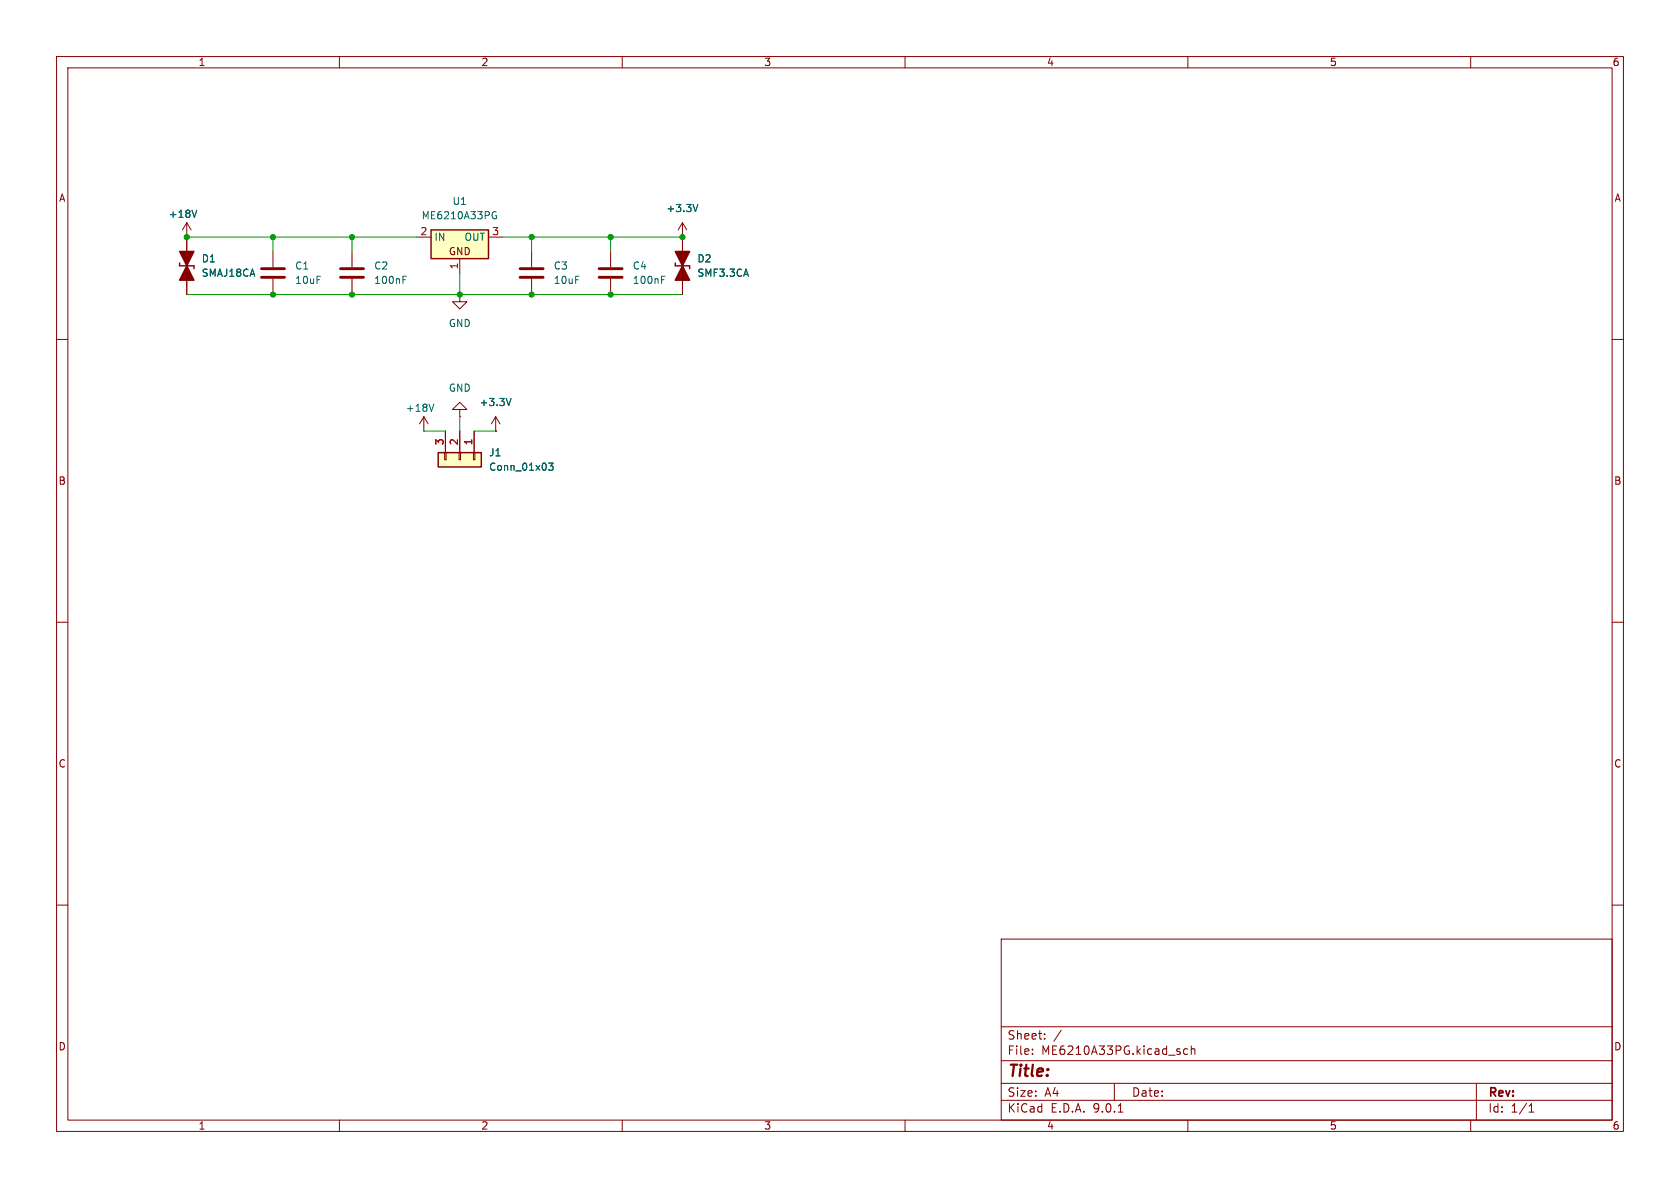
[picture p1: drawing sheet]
(kicad_sch
 (version 20250114)
 (generator "eeschema")
 (generator_version "9.0")
 (paper "A4")
 (lib_symbols
  (symbol "Connector_Generic:Conn_01x03"
   (pin_names
    (offset 1.016) (hide yes)) (exclude_from_sim no) (in_bom yes) (on_board yes)
   (property "Reference" "J" (at 0 5.08 0) (effects (font (size 1.27 1.27))))
   (property "Value" "Conn_01x03" (at 0 -5.08 0) (effects (font (size 1.27 1.27))))
   (property "Footprint" "" (at 0 0 0) (effects (font (size 1.27 1.27)) (hide yes)))
   (property "Datasheet" "~" (at 0 0 0) (effects (font (size 1.27 1.27)) (hide yes)))
   (property "Description" "Generic connector, single row, 01x03, script generated (kicad-library-utils/schlib/autogen/connector/)" (at 0 0 0) (effects (font (size 1.27 1.27)) (hide yes)))
   (symbol "Conn_01x03_1_1"
    (rectangle (start -1.27 3.81) (end 1.27 -3.81) (stroke (width 0.254) (type default)) (fill (type background)))
    (rectangle (start -1.27 2.667) (end 0 2.413) (stroke (width 0.1524) (type default)) (fill (type none)))
    (rectangle (start -1.27 0.127) (end 0 -0.127) (stroke (width 0.1524) (type default)) (fill (type none)))
    (rectangle (start -1.27 -2.413) (end 0 -2.667) (stroke (width 0.1524) (type default)) (fill (type none)))
    (pin passive line (at -5.08 2.54 0) (length 3.81) (name "Pin_1" (effects (font (size 1.27 1.27)))) (number "1" (effects (font (size 1.27 1.27)))))
    (pin passive line (at -5.08 0 0) (length 3.81) (name "Pin_2" (effects (font (size 1.27 1.27)))) (number "2" (effects (font (size 1.27 1.27)))))
    (pin passive line (at -5.08 -2.54 0) (length 3.81) (name "Pin_3" (effects (font (size 1.27 1.27)))) (number "3" (effects (font (size 1.27 1.27))))))
   (embedded_fonts no))
  (symbol "Library:ME6210A33PG" (exclude_from_sim no) (in_bom yes) (on_board yes)
   (property "Reference" "U" (at 0 6.35 0) (effects (font (size 1.27 1.27))))
   (property "Value" "ME6210A33PG" (at 0 3.81 0) (effects (font (size 1.27 1.27))))
   (property "Footprint" "PCM_Package_TO_SOT_SMD_AKL:SOT-89-3_BigPads" (at 0 0 0) (effects (font (size 1.27 1.27)) (hide yes)))
   (property "Datasheet" "https://www.jlc-smt.com/lcsc/detail?componentCode=C85233" (at 0 0 0) (effects (font (size 1.27 1.27)) (hide yes)))
   (property "Description" "Generic 3-terminal voltage regulator, Alternate KiCad Library" (at 0 -2.54 0) (effects (font (size 1.27 1.27)) (hide yes)))
   (symbol "ME6210A33PG_0_0"
    (rectangle (start -5.08 1.27) (end 5.08 -3.81) (stroke (width 0.254) (type default)) (fill (type background)))
    (text "GND" (at 0 -2.54 0) (effects (font (size 1.27 1.27)))))
   (symbol "ME6210A33PG_1_1"
    (pin power_in line (at -7.62 0 0) (length 2.54) (name "IN" (effects (font (size 1.27 1.27)))) (number "2" (effects (font (size 1.27 1.27)))))
    (pin power_in line (at 0 -6.35 90) (length 2.54) (name "~" (effects (font (size 1.27 1.27)))) (number "1" (effects (font (size 1.27 1.27)))))
    (pin power_out line (at 7.62 0 180) (length 2.54) (name "OUT" (effects (font (size 1.27 1.27)))) (number "3" (effects (font (size 1.27 1.27))))))
   (embedded_fonts no))
  (symbol "Library:SMF3.3CA"
   (pin_numbers (hide yes))
   (pin_names
    (offset 1.016) (hide yes)) (exclude_from_sim no) (in_bom yes) (on_board yes)
   (property "Reference" "D" (at 0 5.08 0) (effects (font (size 1.27 1.27))))
   (property "Value" "SMF3.3CA" (at 0 2.54 0) (effects (font (size 1.27 1.27))))
   (property "Footprint" "PCM_Diode_SMD_AKL:D_SOD-123F" (at 0 0 0) (effects (font (size 1.27 1.27)) (hide yes)))
   (property "Datasheet" "https://item.szlcsc.com/48682096.html?fromZone=s_s__%2522SMF3.3CA%2522&spm=sc.gb.xh1.zy.n___sc.it.hd.ss&lcsc_vid=RVRcUVYDElFdXlJeRAALAwJQTwNeBgZeQ1QMUwJSRlQxVlNSQVZWVV1VR1lXVTtW" (at 0 0 0) (effects (font (size 1.27 1.27)) (hide yes)))
   (property "Description" "SOD-123F Bidirectional TVS Diode, 5V, 200W, Alternate KiCAD Library" (at 0 0 0) (effects (font (size 1.27 1.27)) (hide yes)))
   (symbol "SMF3.3CA_0_1"
    (polyline (pts (xy 0 1.27) (xy 0 -1.27)) (stroke (width 0.254) (type default)) (fill (type none)))
    (polyline (pts (xy 0 1.27) (xy 0.508 1.27)) (stroke (width 0.254) (type default)) (fill (type none)))
    (polyline (pts (xy 0 0) (xy -2.54 1.27) (xy -2.54 -1.27) (xy 0 0)) (stroke (width 0.254) (type default)) (fill (type outline)))
    (polyline (pts (xy 0 -1.27) (xy -0.508 -1.27)) (stroke (width 0.254) (type default)) (fill (type none)))
    (polyline (pts (xy 1.27 0) (xy -1.27 0)) (stroke (width 0) (type default)) (fill (type none)))
    (polyline (pts (xy 2.54 1.27) (xy 2.54 -1.27) (xy 0 0) (xy 2.54 1.27)) (stroke (width 0.254) (type default)) (fill (type outline))))
   (symbol "SMF3.3CA_0_2"
    (polyline (pts (xy -3.81 -3.81) (xy 3.81 3.81)) (stroke (width 0) (type default)) (fill (type none)))
    (polyline (pts (xy -1.778 -1.778) (xy -2.667 -0.889) (xy 0 0) (xy -0.889 -2.667) (xy -1.778 -1.778)) (stroke (width 0.254) (type default)) (fill (type outline)))
    (polyline (pts (xy -0.889 0.889) (xy -1.27 0.508)) (stroke (width 0.254) (type default)) (fill (type none)))
    (polyline (pts (xy -0.889 0.889) (xy 0.889 -0.889)) (stroke (width 0.254) (type default)) (fill (type none)))
    (polyline (pts (xy 0.889 -0.889) (xy 1.27 -0.508)) (stroke (width 0.254) (type default)) (fill (type none)))
    (polyline (pts (xy 1.778 1.778) (xy 2.667 0.889) (xy 0 0) (xy 0.889 2.667) (xy 1.778 1.778)) (stroke (width 0.254) (type default)) (fill (type outline))))
   (symbol "SMF3.3CA_1_1"
    (pin passive line (at -5.08 0 0) (length 2.54) (name "K" (effects (font (size 1.27 1.27)))) (number "1" (effects (font (size 1.27 1.27)))))
    (pin passive line (at 5.08 0 180) (length 2.54) (name "A" (effects (font (size 1.27 1.27)))) (number "2" (effects (font (size 1.27 1.27))))))
   (symbol "SMF3.3CA_1_2"
    (pin passive line (at -3.81 -3.81 0) (length 0) (name "A" (effects (font (size 1.27 1.27)))) (number "2" (effects (font (size 1.27 1.27)))))
    (pin passive line (at 3.81 3.81 180) (length 0) (name "K" (effects (font (size 1.27 1.27)))) (number "1" (effects (font (size 1.27 1.27))))))
   (embedded_fonts no))
  (symbol "PCM_Capacitor_US_AKL:C_1206"
   (pin_numbers (hide yes))
   (pin_names
    (offset 0.254)) (exclude_from_sim no) (in_bom yes) (on_board yes)
   (property "Reference" "C" (at 0.635 2.54 0) (effects (font (size 1.27 1.27)) (justify left)))
   (property "Value" "C_1206" (at 0.635 -2.54 0) (effects (font (size 1.27 1.27)) (justify left)))
   (property "Footprint" "PCM_Capacitor_SMD_AKL:C_1206_3216Metric" (at 0.9652 -3.81 0) (effects (font (size 1.27 1.27)) (hide yes)))
   (property "Datasheet" "~" (at 0 0 0) (effects (font (size 1.27 1.27)) (hide yes)))
   (property "Description" "SMD 1206 MLCC capacitor, Alternate KiCad Library" (at 0 0 0) (effects (font (size 1.27 1.27)) (hide yes)))
   (symbol "C_1206_0_1"
    (polyline (pts (xy -2.032 0.762) (xy 2.032 0.762)) (stroke (width 0.508) (type default)) (fill (type none)))
    (polyline (pts (xy -2.032 -0.762) (xy 2.032 -0.762)) (stroke (width 0.508) (type default)) (fill (type none))))
   (symbol "C_1206_0_2"
    (polyline (pts (xy -2.54 -2.54) (xy -0.381 -0.381)) (stroke (width 0) (type default)) (fill (type none)))
    (polyline (pts (xy -0.508 -0.508) (xy -1.651 0.635)) (stroke (width 0.508) (type default)) (fill (type none)))
    (polyline (pts (xy -0.508 -0.508) (xy 0.635 -1.651)) (stroke (width 0.508) (type default)) (fill (type none)))
    (polyline (pts (xy 0.381 0.381) (xy 2.54 2.54)) (stroke (width 0) (type default)) (fill (type none)))
    (polyline (pts (xy 0.508 0.508) (xy -0.635 1.651)) (stroke (width 0.508) (type default)) (fill (type none)))
    (polyline (pts (xy 0.508 0.508) (xy 1.651 -0.635)) (stroke (width 0.508) (type default)) (fill (type none))))
   (symbol "C_1206_1_1"
    (pin passive line (at 0 3.81 270) (length 2.794) (name "~" (effects (font (size 1.27 1.27)))) (number "1" (effects (font (size 1.27 1.27)))))
    (pin passive line (at 0 -3.81 90) (length 2.794) (name "~" (effects (font (size 1.27 1.27)))) (number "2" (effects (font (size 1.27 1.27))))))
   (symbol "C_1206_1_2"
    (pin passive line (at -2.54 -2.54 90) (length 0) (name "~" (effects (font (size 1.27 1.27)))) (number "2" (effects (font (size 1.27 1.27)))))
    (pin passive line (at 2.54 2.54 270) (length 0) (name "~" (effects (font (size 1.27 1.27)))) (number "1" (effects (font (size 1.27 1.27))))))
   (embedded_fonts no))
  (symbol "PCM_Diode_TVS_AKL:SMAJ18CA"
   (pin_numbers (hide yes))
   (pin_names
    (offset 1.016) (hide yes)) (exclude_from_sim no) (in_bom yes) (on_board yes)
   (property "Reference" "D" (at 0 5.08 0) (effects (font (size 1.27 1.27))))
   (property "Value" "SMAJ18CA" (at 0 2.54 0) (effects (font (size 1.27 1.27))))
   (property "Footprint" "PCM_Diode_SMD_AKL:D_SMA_TVS" (at 0 0 0) (effects (font (size 1.27 1.27)) (hide yes)))
   (property "Datasheet" "https://www.tme.eu/Document/dbc72d81c249fe51b6ab42300e8e06d0/SMAJ_ser.pdf" (at 0 0 0) (effects (font (size 1.27 1.27)) (hide yes)))
   (property "Description" "SMA Bidirectional TVS Diode, 18V, 400W, Alternate KiCAD Library" (at 0 0 0) (effects (font (size 1.27 1.27)) (hide yes)))
   (symbol "SMAJ18CA_0_1"
    (polyline (pts (xy 0 1.27) (xy 0 -1.27)) (stroke (width 0.254) (type default)) (fill (type none)))
    (polyline (pts (xy 0 1.27) (xy 0.508 1.27)) (stroke (width 0.254) (type default)) (fill (type none)))
    (polyline (pts (xy 0 0) (xy -2.54 1.27) (xy -2.54 -1.27) (xy 0 0)) (stroke (width 0.254) (type default)) (fill (type outline)))
    (polyline (pts (xy 0 -1.27) (xy -0.508 -1.27)) (stroke (width 0.254) (type default)) (fill (type none)))
    (polyline (pts (xy 1.27 0) (xy -1.27 0)) (stroke (width 0) (type default)) (fill (type none)))
    (polyline (pts (xy 2.54 1.27) (xy 2.54 -1.27) (xy 0 0) (xy 2.54 1.27)) (stroke (width 0.254) (type default)) (fill (type outline))))
   (symbol "SMAJ18CA_0_2"
    (polyline (pts (xy -3.81 -3.81) (xy 3.81 3.81)) (stroke (width 0) (type default)) (fill (type none)))
    (polyline (pts (xy -1.778 -1.778) (xy -2.667 -0.889) (xy 0 0) (xy -0.889 -2.667) (xy -1.778 -1.778)) (stroke (width 0.254) (type default)) (fill (type outline)))
    (polyline (pts (xy -0.889 0.889) (xy -1.27 0.508)) (stroke (width 0.254) (type default)) (fill (type none)))
    (polyline (pts (xy -0.889 0.889) (xy 0.889 -0.889)) (stroke (width 0.254) (type default)) (fill (type none)))
    (polyline (pts (xy 0.889 -0.889) (xy 1.27 -0.508)) (stroke (width 0.254) (type default)) (fill (type none)))
    (polyline (pts (xy 1.778 1.778) (xy 2.667 0.889) (xy 0 0) (xy 0.889 2.667) (xy 1.778 1.778)) (stroke (width 0.254) (type default)) (fill (type outline))))
   (symbol "SMAJ18CA_1_1"
    (pin passive line (at -5.08 0 0) (length 2.54) (name "K" (effects (font (size 1.27 1.27)))) (number "1" (effects (font (size 1.27 1.27)))))
    (pin passive line (at 5.08 0 180) (length 2.54) (name "A" (effects (font (size 1.27 1.27)))) (number "2" (effects (font (size 1.27 1.27))))))
   (symbol "SMAJ18CA_1_2"
    (pin passive line (at -3.81 -3.81 0) (length 0) (name "A" (effects (font (size 1.27 1.27)))) (number "2" (effects (font (size 1.27 1.27)))))
    (pin passive line (at 3.81 3.81 180) (length 0) (name "K" (effects (font (size 1.27 1.27)))) (number "1" (effects (font (size 1.27 1.27))))))
   (embedded_fonts no))
  (symbol "power:+3.3V"
   (power)
   (pin_numbers (hide yes))
   (pin_names
    (offset 0) (hide yes)) (exclude_from_sim no) (in_bom yes) (on_board yes)
   (property "Reference" "#PWR" (at 0 -3.81 0) (effects (font (size 1.27 1.27)) (hide yes)))
   (property "Value" "+3.3V" (at 0 3.556 0) (effects (font (size 1.27 1.27))))
   (property "Footprint" "" (at 0 0 0) (effects (font (size 1.27 1.27)) (hide yes)))
   (property "Datasheet" "" (at 0 0 0) (effects (font (size 1.27 1.27)) (hide yes)))
   (property "Description" "Power symbol creates a global label with name \"+3.3V\"" (at 0 0 0) (effects (font (size 1.27 1.27)) (hide yes)))
   (symbol "+3.3V_0_1"
    (polyline (pts (xy -0.762 1.27) (xy 0 2.54)) (stroke (width 0) (type default)) (fill (type none)))
    (polyline (pts (xy 0 2.54) (xy 0.762 1.27)) (stroke (width 0) (type default)) (fill (type none)))
    (polyline (pts (xy 0 0) (xy 0 2.54)) (stroke (width 0) (type default)) (fill (type none))))
   (symbol "+3.3V_1_1"
    (pin power_in line (at 0 0 90) (length 0) (name "~" (effects (font (size 1.27 1.27)))) (number "1" (effects (font (size 1.27 1.27))))))
   (embedded_fonts no))
  (symbol "power:+6V"
   (power)
   (pin_numbers (hide yes))
   (pin_names
    (offset 0) (hide yes)) (exclude_from_sim no) (in_bom yes) (on_board yes)
   (property "Reference" "#PWR" (at 0 -3.81 0) (effects (font (size 1.27 1.27)) (hide yes)))
   (property "Value" "+6V" (at 0 3.556 0) (effects (font (size 1.27 1.27))))
   (property "Footprint" "" (at 0 0 0) (effects (font (size 1.27 1.27)) (hide yes)))
   (property "Datasheet" "" (at 0 0 0) (effects (font (size 1.27 1.27)) (hide yes)))
   (property "Description" "Power symbol creates a global label with name \"+6V\"" (at 0 0 0) (effects (font (size 1.27 1.27)) (hide yes)))
   (symbol "+6V_0_1"
    (polyline (pts (xy -0.762 1.27) (xy 0 2.54)) (stroke (width 0) (type default)) (fill (type none)))
    (polyline (pts (xy 0 2.54) (xy 0.762 1.27)) (stroke (width 0) (type default)) (fill (type none)))
    (polyline (pts (xy 0 0) (xy 0 2.54)) (stroke (width 0) (type default)) (fill (type none))))
   (symbol "+6V_1_1"
    (pin power_in line (at 0 0 90) (length 0) (name "~" (effects (font (size 1.27 1.27)))) (number "1" (effects (font (size 1.27 1.27))))))
   (embedded_fonts no))
  (symbol "power:GND"
   (power)
   (pin_numbers (hide yes))
   (pin_names
    (offset 0) (hide yes)) (exclude_from_sim no) (in_bom yes) (on_board yes)
   (property "Reference" "#PWR" (at 0 -6.35 0) (effects (font (size 1.27 1.27)) (hide yes)))
   (property "Value" "GND" (at 0 -3.81 0) (effects (font (size 1.27 1.27))))
   (property "Footprint" "" (at 0 0 0) (effects (font (size 1.27 1.27)) (hide yes)))
   (property "Datasheet" "" (at 0 0 0) (effects (font (size 1.27 1.27)) (hide yes)))
   (property "Description" "Power symbol creates a global label with name \"GND\" , ground" (at 0 0 0) (effects (font (size 1.27 1.27)) (hide yes)))
   (symbol "GND_0_1"
    (polyline (pts (xy 0 0) (xy 0 -1.27) (xy 1.27 -1.27) (xy 0 -2.54) (xy -1.27 -1.27) (xy 0 -1.27)) (stroke (width 0) (type default)) (fill (type none))))
   (symbol "GND_1_1"
    (pin power_in line (at 0 0 270) (length 0) (name "~" (effects (font (size 1.27 1.27)))) (number "1" (effects (font (size 1.27 1.27))))))
   (embedded_fonts no)))
 (junction
  (at 81.28 52.07)
  (diameter 0)
  (color 0 0 0 0))
 (junction
  (at 107.95 52.07)
  (diameter 0)
  (color 0 0 0 0))
 (junction
  (at 107.95 41.91)
  (diameter 0)
  (color 0 0 0 0))
 (junction
  (at 48.26 52.07)
  (diameter 0)
  (color 0 0 0 0))
 (junction
  (at 93.98 41.91)
  (diameter 0)
  (color 0 0 0 0))
 (junction
  (at 93.98 52.07)
  (diameter 0)
  (color 0 0 0 0))
 (junction
  (at 62.23 52.07)
  (diameter 0)
  (color 0 0 0 0))
 (junction
  (at 62.23 41.91)
  (diameter 0)
  (color 0 0 0 0))
 (junction
  (at 120.65 41.91)
  (diameter 0)
  (color 0 0 0 0))
 (junction
  (at 48.26 41.91)
  (diameter 0)
  (color 0 0 0 0))
 (junction
  (at 33.02 41.91)
  (diameter 0)
  (color 0 0 0 0))
 (wire
  (pts (xy 88.9 41.91) (xy 93.98 41.91))
  (stroke (width 0) (type default)))
 (wire
  (pts (xy 48.26 41.91) (xy 62.23 41.91))
  (stroke (width 0) (type default)))
 (wire
  (pts (xy 81.28 73.66) (xy 81.28 76.2))
  (stroke (width 0) (type default)))
 (wire
  (pts (xy 33.02 41.91) (xy 48.26 41.91))
  (stroke (width 0) (type default)))
 (wire
  (pts (xy 107.95 52.07) (xy 120.65 52.07))
  (stroke (width 0) (type default)))
 (wire
  (pts (xy 48.26 52.07) (xy 62.23 52.07))
  (stroke (width 0) (type default)))
 (wire
  (pts (xy 107.95 41.91) (xy 120.65 41.91))
  (stroke (width 0) (type default)))
 (wire
  (pts (xy 62.23 41.91) (xy 62.23 44.45))
  (stroke (width 0) (type default)))
 (wire
  (pts (xy 33.02 52.07) (xy 48.26 52.07))
  (stroke (width 0) (type default)))
 (wire
  (pts (xy 62.23 41.91) (xy 73.66 41.91))
  (stroke (width 0) (type default)))
 (wire
  (pts (xy 81.28 48.26) (xy 81.28 52.07))
  (stroke (width 0) (type default)))
 (wire
  (pts (xy 93.98 41.91) (xy 107.95 41.91))
  (stroke (width 0) (type default)))
 (wire
  (pts (xy 74.93 76.2) (xy 78.74 76.2))
  (stroke (width 0) (type default)))
 (wire
  (pts (xy 62.23 52.07) (xy 81.28 52.07))
  (stroke (width 0) (type default)))
 (wire
  (pts (xy 93.98 41.91) (xy 93.98 44.45))
  (stroke (width 0) (type default)))
 (wire
  (pts (xy 83.82 76.2) (xy 87.63 76.2))
  (stroke (width 0) (type default)))
 (wire
  (pts (xy 107.95 41.91) (xy 107.95 44.45))
  (stroke (width 0) (type default)))
 (wire
  (pts (xy 93.98 52.07) (xy 107.95 52.07))
  (stroke (width 0) (type default)))
 (wire
  (pts (xy 81.28 52.07) (xy 93.98 52.07))
  (stroke (width 0) (type default)))
 (wire
  (pts (xy 48.26 41.91) (xy 48.26 44.45))
  (stroke (width 0) (type default)))
 (symbol
  (lib_id "PCM_Capacitor_US_AKL:C_1206")
  (at 107.95 48.26 0)
  (unit 1)
  (exclude_from_sim no)
  (in_bom yes)
  (on_board yes)
  (dnp no)
  (fields_autoplaced yes)
  (property "Reference" "C4" (at 111.76 46.9899 0) (effects (font (size 1.27 1.27)) (justify left)))
  (property "Value" "100nF" (at 111.76 49.5299 0) (effects (font (size 1.27 1.27)) (justify left)))
  (property "Footprint" "PCM_Capacitor_SMD_AKL:C_1206_3216Metric" (at 108.9152 52.07 0) (effects (font (size 1.27 1.27)) (hide yes)))
  (property "Datasheet" "~" (at 107.95 48.26 0) (effects (font (size 1.27 1.27)) (hide yes)))
  (property "Description" "SMD 1206 MLCC capacitor, Alternate KiCad Library" (at 107.95 48.26 0) (effects (font (size 1.27 1.27)) (hide yes)))
  (pin "2")
  (pin "1"))
 (symbol
  (lib_id "power:+3.3V")
  (at 87.63 76.2 0)
  (unit 1)
  (exclude_from_sim no)
  (in_bom yes)
  (on_board yes)
  (dnp no)
  (fields_autoplaced yes)
  (property "Reference" "#PWR05" (at 87.63 80.01 0) (effects (font (size 1.27 1.27)) (hide yes)))
  (property "Value" "+3.3V" (at 87.63 71.12 0) (effects (font (size 1.27 1.27))))
  (property "Footprint" "" (at 87.63 76.2 0) (effects (font (size 1.27 1.27)) (hide yes)))
  (property "Datasheet" "" (at 87.63 76.2 0) (effects (font (size 1.27 1.27)) (hide yes)))
  (property "Description" "Power symbol creates a global label with name \"+3.3V\"" (at 87.63 76.2 0) (effects (font (size 1.27 1.27)) (hide yes)))
  (pin "1"))
 (symbol
  (lib_id "PCM_Capacitor_US_AKL:C_1206")
  (at 48.26 48.26 0)
  (unit 1)
  (exclude_from_sim no)
  (in_bom yes)
  (on_board yes)
  (dnp no)
  (fields_autoplaced yes)
  (property "Reference" "C1" (at 52.07 46.9899 0) (effects (font (size 1.27 1.27)) (justify left)))
  (property "Value" "10uF" (at 52.07 49.5299 0) (effects (font (size 1.27 1.27)) (justify left)))
  (property "Footprint" "PCM_Capacitor_SMD_AKL:C_1206_3216Metric" (at 49.2252 52.07 0) (effects (font (size 1.27 1.27)) (hide yes)))
  (property "Datasheet" "~" (at 48.26 48.26 0) (effects (font (size 1.27 1.27)) (hide yes)))
  (property "Description" "SMD 1206 MLCC capacitor, Alternate KiCad Library" (at 48.26 48.26 0) (effects (font (size 1.27 1.27)) (hide yes)))
  (pin "2")
  (pin "1"))
 (symbol
  (lib_id "Library:ME6210A33PG")
  (at 81.28 41.91 0)
  (unit 1)
  (exclude_from_sim no)
  (in_bom yes)
  (on_board yes)
  (dnp no)
  (fields_autoplaced yes)
  (property "Reference" "U1" (at 81.28 35.56 0) (effects (font (size 1.27 1.27))))
  (property "Value" "ME6210A33PG" (at 81.28 38.1 0) (effects (font (size 1.27 1.27))))
  (property "Footprint" "PCM_Package_TO_SOT_SMD_AKL:SOT-89-3_BigPads" (at 81.28 41.91 0) (effects (font (size 1.27 1.27)) (hide yes)))
  (property "Datasheet" "https://www.jlc-smt.com/lcsc/detail?componentCode=C85233" (at 81.28 41.91 0) (effects (font (size 1.27 1.27)) (hide yes)))
  (property "Description" "Generic 3-terminal voltage regulator, Alternate KiCad Library" (at 81.28 44.45 0) (effects (font (size 1.27 1.27)) (hide yes)))
  (pin "3")
  (pin "1")
  (pin "2"))
 (symbol
  (lib_id "Connector_Generic:Conn_01x03")
  (at 81.28 81.28 270)
  (unit 1)
  (exclude_from_sim no)
  (in_bom yes)
  (on_board yes)
  (dnp no)
  (fields_autoplaced yes)
  (property "Reference" "J1" (at 86.36 80.0099 90) (effects (font (size 1.27 1.27)) (justify left)))
  (property "Value" "Conn_01x03" (at 86.36 82.5499 90) (effects (font (size 1.27 1.27)) (justify left)))
  (property "Footprint" "Connector_PinHeader_2.54mm:PinHeader_1x03_P2.54mm_Vertical" (at 81.28 81.28 0) (effects (font (size 1.27 1.27)) (hide yes)))
  (property "Datasheet" "~" (at 81.28 81.28 0) (effects (font (size 1.27 1.27)) (hide yes)))
  (property "Description" "Generic connector, single row, 01x03, script generated (kicad-library-utils/schlib/autogen/connector/)" (at 81.28 81.28 0) (effects (font (size 1.27 1.27)) (hide yes)))
  (pin "2")
  (pin "1")
  (pin "3"))
 (symbol
  (lib_id "PCM_Capacitor_US_AKL:C_1206")
  (at 62.23 48.26 0)
  (unit 1)
  (exclude_from_sim no)
  (in_bom yes)
  (on_board yes)
  (dnp no)
  (fields_autoplaced yes)
  (property "Reference" "C2" (at 66.04 46.9899 0) (effects (font (size 1.27 1.27)) (justify left)))
  (property "Value" "100nF" (at 66.04 49.5299 0) (effects (font (size 1.27 1.27)) (justify left)))
  (property "Footprint" "PCM_Capacitor_SMD_AKL:C_1206_3216Metric" (at 63.1952 52.07 0) (effects (font (size 1.27 1.27)) (hide yes)))
  (property "Datasheet" "~" (at 62.23 48.26 0) (effects (font (size 1.27 1.27)) (hide yes)))
  (property "Description" "SMD 1206 MLCC capacitor, Alternate KiCad Library" (at 62.23 48.26 0) (effects (font (size 1.27 1.27)) (hide yes)))
  (pin "2")
  (pin "1"))
 (symbol
  (lib_id "power:+6V")
  (at 74.93 76.2 0)
  (unit 1)
  (exclude_from_sim no)
  (in_bom yes)
  (on_board yes)
  (dnp no)
  (property "Reference" "#PWR02" (at 74.93 80.01 0) (effects (font (size 1.27 1.27)) (hide yes)))
  (property "Value" "+18V" (at 71.628 72.136 0) (effects (font (size 1.27 1.27)) (justify left)))
  (property "Footprint" "" (at 74.93 76.2 0) (effects (font (size 1.27 1.27)) (hide yes)))
  (property "Datasheet" "" (at 74.93 76.2 0) (effects (font (size 1.27 1.27)) (hide yes)))
  (property "Description" "Power symbol creates a global label with name \"+6V\"" (at 74.93 76.2 0) (effects (font (size 1.27 1.27)) (hide yes)))
  (pin "1"))
 (symbol
  (lib_id "PCM_Diode_TVS_AKL:SMAJ18CA")
  (at 33.02 46.99 90)
  (unit 1)
  (exclude_from_sim no)
  (in_bom yes)
  (on_board yes)
  (dnp no)
  (fields_autoplaced yes)
  (property "Reference" "D1" (at 35.56 45.7199 90) (effects (font (size 1.27 1.27)) (justify right)))
  (property "Value" "SMAJ18CA" (at 35.56 48.2599 90) (effects (font (size 1.27 1.27)) (justify right)))
  (property "Footprint" "PCM_Diode_SMD_AKL:D_SMA_TVS" (at 33.02 46.99 0) (effects (font (size 1.27 1.27)) (hide yes)))
  (property "Datasheet" "https://www.tme.eu/Document/dbc72d81c249fe51b6ab42300e8e06d0/SMAJ_ser.pdf" (at 33.02 46.99 0) (effects (font (size 1.27 1.27)) (hide yes)))
  (property "Description" "SMA Bidirectional TVS Diode, 18V, 400W, Alternate KiCAD Library" (at 33.02 46.99 0) (effects (font (size 1.27 1.27)) (hide yes)))
  (pin "1")
  (pin "2"))
 (symbol
  (lib_id "Library:SMF3.3CA")
  (at 120.65 46.99 90)
  (unit 1)
  (exclude_from_sim no)
  (in_bom yes)
  (on_board yes)
  (dnp no)
  (fields_autoplaced yes)
  (property "Reference" "D2" (at 123.19 45.7199 90) (effects (font (size 1.27 1.27)) (justify right)))
  (property "Value" "SMF3.3CA" (at 123.19 48.2599 90) (effects (font (size 1.27 1.27)) (justify right)))
  (property "Footprint" "PCM_Diode_SMD_AKL:D_SOD-123F" (at 120.65 46.99 0) (effects (font (size 1.27 1.27)) (hide yes)))
  (property "Datasheet" "https://item.szlcsc.com/48682096.html?fromZone=s_s__%2522SMF3.3CA%2522&spm=sc.gb.xh1.zy.n___sc.it.hd.ss&lcsc_vid=RVRcUVYDElFdXlJeRAALAwJQTwNeBgZeQ1QMUwJSRlQxVlNSQVZWVV1VR1lXVTtW" (at 120.65 46.99 0) (effects (font (size 1.27 1.27)) (hide yes)))
  (property "Description" "SOD-123F Bidirectional TVS Diode, 5V, 200W, Alternate KiCAD Library" (at 120.65 46.99 0) (effects (font (size 1.27 1.27)) (hide yes)))
  (pin "2")
  (pin "1"))
 (symbol
  (lib_id "power:+6V")
  (at 33.02 41.91 0)
  (unit 1)
  (exclude_from_sim no)
  (in_bom yes)
  (on_board yes)
  (dnp no)
  (property "Reference" "#PWR01" (at 33.02 45.72 0) (effects (font (size 1.27 1.27)) (hide yes)))
  (property "Value" "+18V" (at 29.718 37.846 0) (effects (font (size 1.27 1.27)) (justify left)))
  (property "Footprint" "" (at 33.02 41.91 0) (effects (font (size 1.27 1.27)) (hide yes)))
  (property "Datasheet" "" (at 33.02 41.91 0) (effects (font (size 1.27 1.27)) (hide yes)))
  (property "Description" "Power symbol creates a global label with name \"+6V\"" (at 33.02 41.91 0) (effects (font (size 1.27 1.27)) (hide yes)))
  (pin "1"))
 (symbol
  (lib_id "power:+3.3V")
  (at 120.65 41.91 0)
  (unit 1)
  (exclude_from_sim no)
  (in_bom yes)
  (on_board yes)
  (dnp no)
  (fields_autoplaced yes)
  (property "Reference" "#PWR06" (at 120.65 45.72 0) (effects (font (size 1.27 1.27)) (hide yes)))
  (property "Value" "+3.3V" (at 120.65 36.83 0) (effects (font (size 1.27 1.27))))
  (property "Footprint" "" (at 120.65 41.91 0) (effects (font (size 1.27 1.27)) (hide yes)))
  (property "Datasheet" "" (at 120.65 41.91 0) (effects (font (size 1.27 1.27)) (hide yes)))
  (property "Description" "Power symbol creates a global label with name \"+3.3V\"" (at 120.65 41.91 0) (effects (font (size 1.27 1.27)) (hide yes)))
  (pin "1"))
 (symbol
  (lib_id "PCM_Capacitor_US_AKL:C_1206")
  (at 93.98 48.26 0)
  (unit 1)
  (exclude_from_sim no)
  (in_bom yes)
  (on_board yes)
  (dnp no)
  (fields_autoplaced yes)
  (property "Reference" "C3" (at 97.79 46.9899 0) (effects (font (size 1.27 1.27)) (justify left)))
  (property "Value" "10uF" (at 97.79 49.5299 0) (effects (font (size 1.27 1.27)) (justify left)))
  (property "Footprint" "PCM_Capacitor_SMD_AKL:C_1206_3216Metric" (at 94.9452 52.07 0) (effects (font (size 1.27 1.27)) (hide yes)))
  (property "Datasheet" "~" (at 93.98 48.26 0) (effects (font (size 1.27 1.27)) (hide yes)))
  (property "Description" "SMD 1206 MLCC capacitor, Alternate KiCad Library" (at 93.98 48.26 0) (effects (font (size 1.27 1.27)) (hide yes)))
  (pin "2")
  (pin "1"))
 (symbol
  (lib_id "power:GND")
  (at 81.28 52.07 0)
  (unit 1)
  (exclude_from_sim no)
  (in_bom yes)
  (on_board yes)
  (dnp no)
  (fields_autoplaced yes)
  (property "Reference" "#PWR03" (at 81.28 58.42 0) (effects (font (size 1.27 1.27)) (hide yes)))
  (property "Value" "GND" (at 81.28 57.15 0) (effects (font (size 1.27 1.27))))
  (property "Footprint" "" (at 81.28 52.07 0) (effects (font (size 1.27 1.27)) (hide yes)))
  (property "Datasheet" "" (at 81.28 52.07 0) (effects (font (size 1.27 1.27)) (hide yes)))
  (property "Description" "Power symbol creates a global label with name \"GND\" , ground" (at 81.28 52.07 0) (effects (font (size 1.27 1.27)) (hide yes)))
  (pin "1"))
 (symbol
  (lib_id "power:GND")
  (at 81.28 73.66 180)
  (unit 1)
  (exclude_from_sim no)
  (in_bom yes)
  (on_board yes)
  (dnp no)
  (fields_autoplaced yes)
  (property "Reference" "#PWR04" (at 81.28 67.31 0) (effects (font (size 1.27 1.27)) (hide yes)))
  (property "Value" "GND" (at 81.28 68.58 0) (effects (font (size 1.27 1.27))))
  (property "Footprint" "" (at 81.28 73.66 0) (effects (font (size 1.27 1.27)) (hide yes)))
  (property "Datasheet" "" (at 81.28 73.66 0) (effects (font (size 1.27 1.27)) (hide yes)))
  (property "Description" "Power symbol creates a global label with name \"GND\" , ground" (at 81.28 73.66 0) (effects (font (size 1.27 1.27)) (hide yes)))
  (pin "1"))
 (sheet_instances
  (path ""
   (page "1")))
 (embedded_fonts no))
